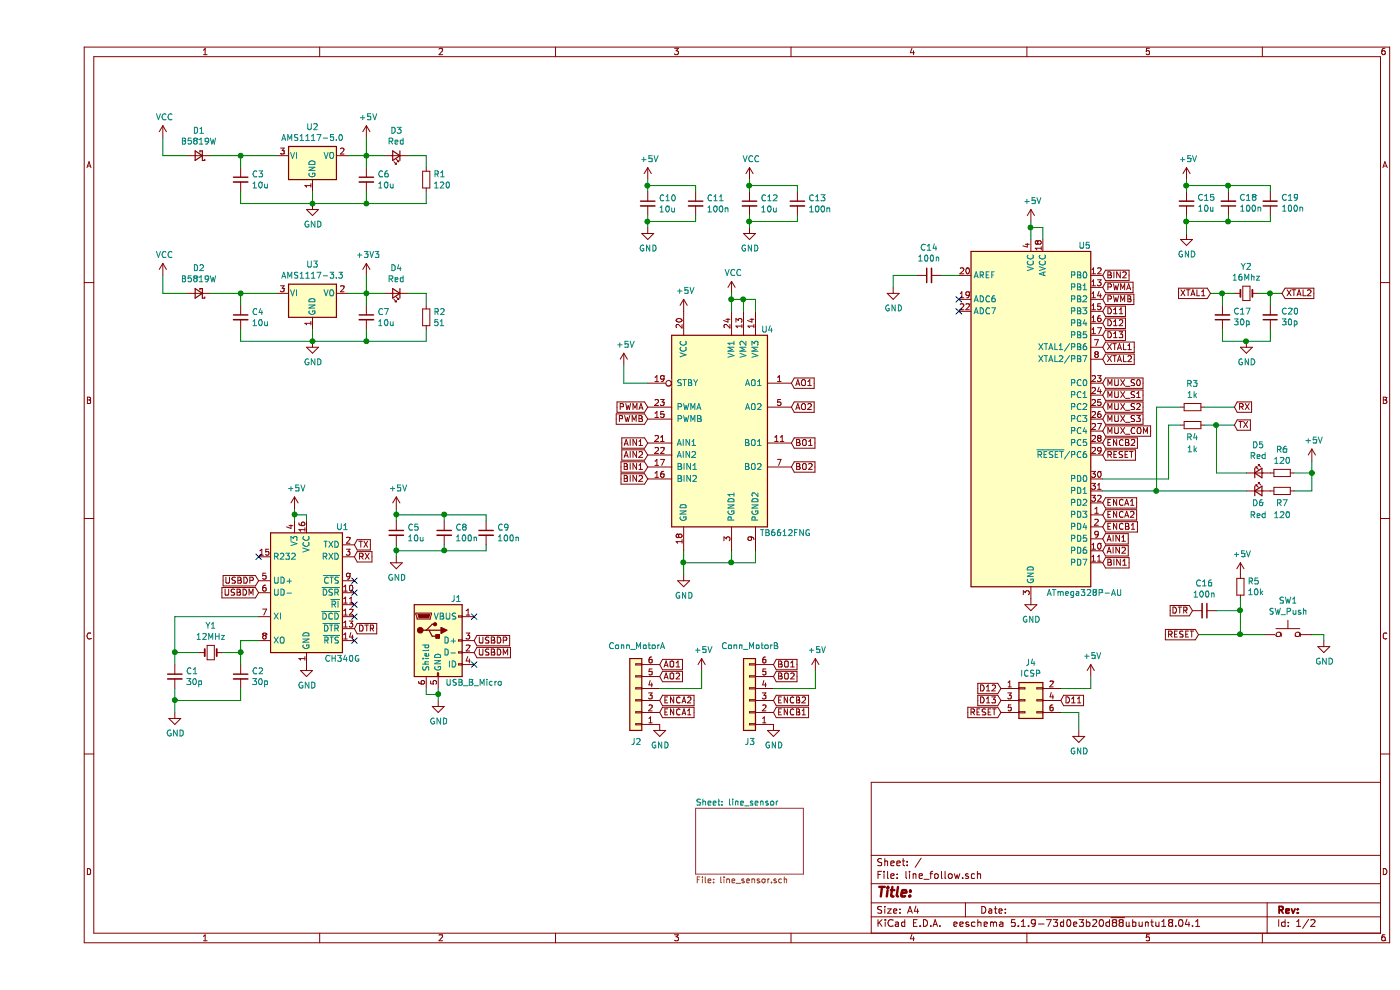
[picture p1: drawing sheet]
EESchema Schematic File Version 4
EELAYER 30 0
EELAYER END
$Descr A4 11693 8268
encoding utf-8
Sheet 1 2
Title ""
Date ""
Rev ""
Comp ""
Comment1 ""
Comment2 ""
Comment3 ""
Comment4 ""
$EndDescr
$Sheet
S 5500 6750 900  550 
U 5FEF7BD9
F0 "line_sensor" 50
F1 "line_sensor.sch" 50
$EndSheet
$Comp
L Regulator_Linear:AMS1117-5.0 U?
U 1 1
P 2300 1300
AR Path="/5FEED2B3/6037F9D5" Ref="U?"  Part="1" 
AR Path="/6037F9D5" Ref="U2"  Part="1" 
F 0 "U2" H 2300 1542 50  0000 C CNN
F 1 "AMS1117-5.0" H 2300 1451 50  0000 C CNN
F 2 "Package_TO_SOT_SMD:SOT-223-3_TabPin2" H 2300 1500 50  0001 C CNN
F 3 "http://www.advanced-monolithic.com/pdf/ds1117.pdf" H 2400 1050 50  0001 C CNN
	1    2300 1300
	1    0    0    -1  
$EndComp
$Comp
L power:VCC #PWR?
U 1 1
P 1050 1150
AR Path="/5FEED2B3/6037F9DB" Ref="#PWR?"  Part="1" 
AR Path="/6037F9DB" Ref="#PWR01"  Part="1" 
F 0 "#PWR01" H 1050 1000 50  0001 C CNN
F 1 "VCC" H 1065 1323 50  0000 C CNN
F 2 "" H 1050 1150 50  0001 C CNN
F 3 "" H 1050 1150 50  0001 C CNN
	1    1050 1150
	1    0    0    -1  
$EndComp
$Comp
L Device:D_Schottky_Small D?
U 1 1
P 1350 1300
AR Path="/5FEED2B3/6037F9E1" Ref="D?"  Part="1" 
AR Path="/6037F9E1" Ref="D1"  Part="1" 
F 0 "D1" H 1350 1093 50  0000 C CNN
F 1 "B5819W" H 1350 1184 50  0000 C CNN
F 2 "Diode_SMD:D_SOD-123" V 1350 1300 50  0001 C CNN
F 3 "~" V 1350 1300 50  0001 C CNN
	1    1350 1300
	-1   0    0    1   
$EndComp
$Comp
L Device:C_Small C?
U 1 1
P 1700 1500
AR Path="/5FEED2B3/6037F9ED" Ref="C?"  Part="1" 
AR Path="/6037F9ED" Ref="C3"  Part="1" 
F 0 "C3" H 1792 1546 50  0000 L CNN
F 1 "10u" H 1792 1455 50  0000 L CNN
F 2 "Capacitor_SMD:C_0805_2012Metric" H 1700 1500 50  0001 C CNN
F 3 "~" H 1700 1500 50  0001 C CNN
	1    1700 1500
	1    0    0    -1  
$EndComp
$Comp
L Device:C_Small C?
U 1 1
P 2750 1500
AR Path="/5FEED2B3/6037F9F3" Ref="C?"  Part="1" 
AR Path="/6037F9F3" Ref="C6"  Part="1" 
F 0 "C6" H 2842 1546 50  0000 L CNN
F 1 "10u" H 2842 1455 50  0000 L CNN
F 2 "Capacitor_SMD:C_0805_2012Metric" H 2750 1500 50  0001 C CNN
F 3 "~" H 2750 1500 50  0001 C CNN
	1    2750 1500
	1    0    0    -1  
$EndComp
$Comp
L power:+5V #PWR?
U 1 1
P 2750 1150
AR Path="/5FEED2B3/6037F9F9" Ref="#PWR?"  Part="1" 
AR Path="/6037F9F9" Ref="#PWR09"  Part="1" 
F 0 "#PWR09" H 2750 1000 50  0001 C CNN
F 1 "+5V" H 2765 1323 50  0000 C CNN
F 2 "" H 2750 1150 50  0001 C CNN
F 3 "" H 2750 1150 50  0001 C CNN
	1    2750 1150
	1    0    0    -1  
$EndComp
$Comp
L power:GND #PWR?
U 1 1
P 2300 1700
AR Path="/5FEED2B3/6037F9FF" Ref="#PWR?"  Part="1" 
AR Path="/6037F9FF" Ref="#PWR05"  Part="1" 
F 0 "#PWR05" H 2300 1450 50  0001 C CNN
F 1 "GND" H 2305 1527 50  0000 C CNN
F 2 "" H 2300 1700 50  0001 C CNN
F 3 "" H 2300 1700 50  0001 C CNN
	1    2300 1700
	1    0    0    -1  
$EndComp
$Comp
L Device:LED_Small D?
U 1 1
P 3000 1300
AR Path="/5FEED2B3/6037FA05" Ref="D?"  Part="1" 
AR Path="/6037FA05" Ref="D3"  Part="1" 
F 0 "D3" H 3000 1093 50  0000 C CNN
F 1 "Red" H 3000 1184 50  0000 C CNN
F 2 "LED_SMD:LED_1206_3216Metric" V 3000 1300 50  0001 C CNN
F 3 "~" V 3000 1300 50  0001 C CNN
	1    3000 1300
	-1   0    0    1   
$EndComp
$Comp
L Device:R_Small R?
U 1 1
P 3250 1500
AR Path="/5FEED2B3/6037FA0B" Ref="R?"  Part="1" 
AR Path="/6037FA0B" Ref="R1"  Part="1" 
F 0 "R1" H 3309 1546 50  0000 L CNN
F 1 "120" H 3309 1455 50  0000 L CNN
F 2 "Resistor_SMD:R_0603_1608Metric" H 3250 1500 50  0001 C CNN
F 3 "~" H 3250 1500 50  0001 C CNN
	1    3250 1500
	1    0    0    -1  
$EndComp
Wire Wire Line
	1050 1150 1050 1300
Wire Wire Line
	1050 1300 1250 1300
Wire Wire Line
	1700 1400 1700 1300
Wire Wire Line
	1700 1300 2000 1300
Wire Wire Line
	1700 1600 1700 1700
Wire Wire Line
	1700 1700 2300 1700
Wire Wire Line
	2750 1600 2750 1700
Wire Wire Line
	2750 1700 2300 1700
Connection ~ 2300 1700
Wire Wire Line
	2300 1600 2300 1700
Wire Wire Line
	2600 1300 2750 1300
Wire Wire Line
	2750 1400 2750 1300
Connection ~ 2750 1300
Wire Wire Line
	2750 1150 2750 1300
Wire Wire Line
	2750 1300 2900 1300
Wire Wire Line
	3100 1300 3250 1300
Wire Wire Line
	3250 1300 3250 1400
Wire Wire Line
	3250 1600 3250 1700
Wire Wire Line
	3250 1700 2750 1700
Connection ~ 2750 1700
Text GLabel 2650 4550 2    50   Input ~ 0
TX
Text GLabel 2650 4650 2    50   Input ~ 0
RX
Text GLabel 1850 4850 0    50   Input ~ 0
USBDP
Text GLabel 1850 4950 0    50   Input ~ 0
USBDM
Text GLabel 3650 5350 2    50   Input ~ 0
USBDP
Text GLabel 3650 5450 2    50   Input ~ 0
USBDM
$Comp
L power:GND #PWR?
U 1 1
P 3350 5850
AR Path="/5FEED2B3/6037FA2E" Ref="#PWR?"  Part="1" 
AR Path="/6037FA2E" Ref="#PWR011"  Part="1" 
F 0 "#PWR011" H 3350 5600 50  0001 C CNN
F 1 "GND" H 3355 5677 50  0000 C CNN
F 2 "" H 3350 5850 50  0001 C CNN
F 3 "" H 3350 5850 50  0001 C CNN
	1    3350 5850
	1    0    0    -1  
$EndComp
Wire Wire Line
	3350 5750 3350 5800
Wire Wire Line
	3250 5750 3250 5800
Wire Wire Line
	3250 5800 3350 5800
Connection ~ 3350 5800
Wire Wire Line
	3350 5800 3350 5850
$Comp
L Connector:USB_B_Micro J?
U 1 1
P 3350 5350
AR Path="/5FEED2B3/6037FA39" Ref="J?"  Part="1" 
AR Path="/6037FA39" Ref="J1"  Part="1" 
F 0 "J1" H 3500 5700 50  0000 C CNN
F 1 "USB_B_Micro" H 3650 5000 50  0000 C CNN
F 2 "Connector_USB:USB_Micro-B_Amphenol_10103594-0001LF_Horizontal" H 3500 5300 50  0001 C CNN
F 3 "~" H 3500 5300 50  0001 C CNN
	1    3350 5350
	1    0    0    -1  
$EndComp
NoConn ~ 3650 5150
Text GLabel 8900 2900 2    50   Input ~ 0
XTAL1
Text GLabel 8900 3000 2    50   Input ~ 0
XTAL2
Text GLabel 9800 2450 0    50   Input ~ 0
XTAL1
Text GLabel 10400 2450 2    50   Input ~ 0
XTAL2
$Comp
L power:GND #PWR?
U 1 1
P 8300 5000
AR Path="/5FEED2B3/6037FA44" Ref="#PWR?"  Part="1" 
AR Path="/6037FA44" Ref="#PWR026"  Part="1" 
F 0 "#PWR026" H 8300 4750 50  0001 C CNN
F 1 "GND" H 8305 4827 50  0000 C CNN
F 2 "" H 8300 5000 50  0001 C CNN
F 3 "" H 8300 5000 50  0001 C CNN
	1    8300 5000
	1    0    0    -1  
$EndComp
$Comp
L power:GND #PWR?
U 1 1
P 10100 2850
AR Path="/5FEED2B3/6037FA4A" Ref="#PWR?"  Part="1" 
AR Path="/6037FA4A" Ref="#PWR032"  Part="1" 
F 0 "#PWR032" H 10100 2600 50  0001 C CNN
F 1 "GND" H 10105 2677 50  0000 C CNN
F 2 "" H 10100 2850 50  0001 C CNN
F 3 "" H 10100 2850 50  0001 C CNN
	1    10100 2850
	1    0    0    -1  
$EndComp
Text GLabel 8900 3800 2    50   Input ~ 0
RESET
$Comp
L Switch:SW_Push SW?
U 1 1
P 10450 5300
AR Path="/5FEED2B3/6037FA51" Ref="SW?"  Part="1" 
AR Path="/6037FA51" Ref="SW1"  Part="1" 
F 0 "SW1" H 10450 5585 50  0000 C CNN
F 1 "SW_Push" H 10450 5494 50  0000 C CNN
F 2 "Button_Switch_SMD:SW_SPST_FSMSM" H 10450 5500 50  0001 C CNN
F 3 "~" H 10450 5500 50  0001 C CNN
	1    10450 5300
	1    0    0    -1  
$EndComp
Text GLabel 9700 5300 0    50   Input ~ 0
RESET
$Comp
L Device:R_Small R?
U 1 1
P 10050 4900
AR Path="/5FEED2B3/6037FA58" Ref="R?"  Part="1" 
AR Path="/6037FA58" Ref="R5"  Part="1" 
F 0 "R5" H 10109 4946 50  0000 L CNN
F 1 "10k" H 10109 4855 50  0000 L CNN
F 2 "Resistor_SMD:R_1206_3216Metric" H 10050 4900 50  0001 C CNN
F 3 "~" H 10050 4900 50  0001 C CNN
	1    10050 4900
	1    0    0    -1  
$EndComp
$Comp
L power:+5V #PWR?
U 1 1
P 10050 4800
AR Path="/5FEED2B3/6037FA5E" Ref="#PWR?"  Part="1" 
AR Path="/6037FA5E" Ref="#PWR031"  Part="1" 
F 0 "#PWR031" H 10050 4650 50  0001 C CNN
F 1 "+5V" H 10065 4973 50  0000 C CNN
F 2 "" H 10050 4800 50  0001 C CNN
F 3 "" H 10050 4800 50  0001 C CNN
	1    10050 4800
	1    0    0    -1  
$EndComp
$Comp
L power:GND #PWR?
U 1 1
P 10750 5350
AR Path="/5FEED2B3/6037FA64" Ref="#PWR?"  Part="1" 
AR Path="/6037FA64" Ref="#PWR034"  Part="1" 
F 0 "#PWR034" H 10750 5100 50  0001 C CNN
F 1 "GND" H 10755 5177 50  0000 C CNN
F 2 "" H 10750 5350 50  0001 C CNN
F 3 "" H 10750 5350 50  0001 C CNN
	1    10750 5350
	1    0    0    -1  
$EndComp
$Comp
L MCU_Microchip_ATmega:ATmega328P-AU U?
U 1 1
P 8300 3500
AR Path="/5FEED2B3/6037FA6A" Ref="U?"  Part="1" 
AR Path="/6037FA6A" Ref="U5"  Part="1" 
F 0 "U5" H 8750 4950 50  0000 C CNN
F 1 "ATmega328P-AU" H 8750 2050 50  0000 C CNN
F 2 "Package_QFP:TQFP-32_7x7mm_P0.8mm" H 8300 3500 50  0001 C CIN
F 3 "http://ww1.microchip.com/downloads/en/DeviceDoc/ATmega328_P%20AVR%20MCU%20with%20picoPower%20Technology%20Data%20Sheet%2040001984A.pdf" H 8300 3500 50  0001 C CNN
	1    8300 3500
	1    0    0    -1  
$EndComp
Text GLabel 10000 3550 2    50   Input ~ 0
TX
Text GLabel 10000 3400 2    50   Input ~ 0
RX
Text GLabel 8900 4200 2    50   Input ~ 0
ENCA1
Text GLabel 8900 4300 2    50   Input ~ 0
ENCA2
Text GLabel 8900 4400 2    50   Input ~ 0
ENCB1
Text GLabel 8900 3200 2    50   Input ~ 0
MUX_S0
Text GLabel 8900 2300 2    50   Input ~ 0
BIN2
Text GLabel 8900 2400 2    50   Input ~ 0
PWMA
Text GLabel 8900 2500 2    50   Input ~ 0
PWMB
Text GLabel 8900 2600 2    50   Input ~ 0
D11
Text GLabel 8900 2700 2    50   Input ~ 0
D12
Text GLabel 8900 2800 2    50   Input ~ 0
D13
$Comp
L Interface_USB:CH340G U?
U 1 1
P 2250 4950
AR Path="/5FEED2B3/6037FA81" Ref="U?"  Part="1" 
AR Path="/6037FA81" Ref="U1"  Part="1" 
F 0 "U1" H 2550 5500 50  0000 C CNN
F 1 "CH340G" H 2550 4400 50  0000 C CNN
F 2 "Package_SO:SOIC-16_3.9x9.9mm_P1.27mm" H 2300 4400 50  0001 L CNN
F 3 "http://www.datasheet5.com/pdf-local-2195953" H 1900 5750 50  0001 C CNN
	1    2250 4950
	1    0    0    -1  
$EndComp
Text GLabel 2650 5250 2    50   Input ~ 0
DTR
$Comp
L Device:Crystal_Small Y?
U 1 1
P 1450 5450
AR Path="/5FEED2B3/6037FA88" Ref="Y?"  Part="1" 
AR Path="/6037FA88" Ref="Y1"  Part="1" 
F 0 "Y1" H 1450 5675 50  0000 C CNN
F 1 "12MHz" H 1450 5584 50  0000 C CNN
F 2 "Crystal:Crystal_SMD_HC49-SD" H 1450 5450 50  0001 C CNN
F 3 "~" H 1450 5450 50  0001 C CNN
	1    1450 5450
	1    0    0    -1  
$EndComp
$Comp
L Device:C_Small C?
U 1 1
P 1700 5650
AR Path="/5FEED2B3/6037FA8E" Ref="C?"  Part="1" 
AR Path="/6037FA8E" Ref="C2"  Part="1" 
F 0 "C2" H 1792 5696 50  0000 L CNN
F 1 "30p" H 1792 5605 50  0000 L CNN
F 2 "Capacitor_SMD:C_0805_2012Metric" H 1700 5650 50  0001 C CNN
F 3 "~" H 1700 5650 50  0001 C CNN
	1    1700 5650
	1    0    0    -1  
$EndComp
$Comp
L Device:C_Small C?
U 1 1
P 1150 5650
AR Path="/5FEED2B3/6037FA94" Ref="C?"  Part="1" 
AR Path="/6037FA94" Ref="C1"  Part="1" 
F 0 "C1" H 1242 5696 50  0000 L CNN
F 1 "30p" H 1242 5605 50  0000 L CNN
F 2 "Capacitor_SMD:C_0805_2012Metric" H 1150 5650 50  0001 C CNN
F 3 "~" H 1150 5650 50  0001 C CNN
	1    1150 5650
	1    0    0    -1  
$EndComp
Wire Wire Line
	1350 5450 1150 5450
Wire Wire Line
	1150 5450 1150 5550
Wire Wire Line
	1550 5450 1700 5450
Wire Wire Line
	1700 5450 1700 5550
$Comp
L power:GND #PWR?
U 1 1
P 1150 5950
AR Path="/5FEED2B3/6037FA9E" Ref="#PWR?"  Part="1" 
AR Path="/6037FA9E" Ref="#PWR03"  Part="1" 
F 0 "#PWR03" H 1150 5700 50  0001 C CNN
F 1 "GND" H 1155 5777 50  0000 C CNN
F 2 "" H 1150 5950 50  0001 C CNN
F 3 "" H 1150 5950 50  0001 C CNN
	1    1150 5950
	1    0    0    -1  
$EndComp
Wire Wire Line
	1150 5750 1150 5850
Wire Wire Line
	1700 5750 1700 5850
Wire Wire Line
	1700 5850 1150 5850
Connection ~ 1150 5850
Wire Wire Line
	1150 5850 1150 5950
Wire Wire Line
	1850 5350 1700 5350
Wire Wire Line
	1700 5350 1700 5450
Connection ~ 1700 5450
Wire Wire Line
	1850 5150 1150 5150
Wire Wire Line
	1150 5150 1150 5450
Connection ~ 1150 5450
$Comp
L power:+5V #PWR?
U 1 1
P 2150 4250
AR Path="/5FEED2B3/6037FAAF" Ref="#PWR?"  Part="1" 
AR Path="/6037FAAF" Ref="#PWR04"  Part="1" 
F 0 "#PWR04" H 2150 4100 50  0001 C CNN
F 1 "+5V" H 2165 4423 50  0000 C CNN
F 2 "" H 2150 4250 50  0001 C CNN
F 3 "" H 2150 4250 50  0001 C CNN
	1    2150 4250
	1    0    0    -1  
$EndComp
NoConn ~ 1850 4650
NoConn ~ 2650 4850
NoConn ~ 2650 4950
NoConn ~ 2650 5050
NoConn ~ 2650 5150
NoConn ~ 2650 5350
Text GLabel 9650 5100 0    50   Input ~ 0
DTR
$Comp
L Device:C_Small C?
U 1 1
P 9750 5100
AR Path="/5FEED2B3/6037FABC" Ref="C?"  Part="1" 
AR Path="/6037FABC" Ref="C16"  Part="1" 
F 0 "C16" V 9521 5100 50  0000 C CNN
F 1 "100n" V 9612 5100 50  0000 C CNN
F 2 "Capacitor_SMD:C_0603_1608Metric" H 9750 5100 50  0001 C CNN
F 3 "~" H 9750 5100 50  0001 C CNN
	1    9750 5100
	0    1    1    0   
$EndComp
Wire Wire Line
	10650 5300 10750 5300
Wire Wire Line
	10750 5300 10750 5350
Wire Wire Line
	10050 5000 10050 5100
Wire Wire Line
	9850 5100 10050 5100
Wire Wire Line
	9700 5300 10050 5300
Wire Wire Line
	10050 5100 10050 5300
Connection ~ 10050 5100
Connection ~ 10050 5300
Wire Wire Line
	10050 5300 10250 5300
$Comp
L Device:Crystal_Small Y?
U 1 1
P 10100 2450
AR Path="/5FEED2B3/6037FAD4" Ref="Y?"  Part="1" 
AR Path="/6037FAD4" Ref="Y2"  Part="1" 
F 0 "Y2" H 10100 2675 50  0000 C CNN
F 1 "16Mhz" H 10100 2584 50  0000 C CNN
F 2 "Crystal:Crystal_SMD_5032-2Pin_5.0x3.2mm" H 10100 2450 50  0001 C CNN
F 3 "~" H 10100 2450 50  0001 C CNN
	1    10100 2450
	1    0    0    -1  
$EndComp
$Comp
L Device:C_Small C?
U 1 1
P 9900 2650
AR Path="/5FEED2B3/6037FADA" Ref="C?"  Part="1" 
AR Path="/6037FADA" Ref="C17"  Part="1" 
F 0 "C17" H 9808 2604 50  0000 R CNN
F 1 "30p" H 9808 2695 50  0000 R CNN
F 2 "Capacitor_SMD:C_0805_2012Metric" H 9900 2650 50  0001 C CNN
F 3 "~" H 9900 2650 50  0001 C CNN
	1    9900 2650
	-1   0    0    1   
$EndComp
$Comp
L Device:C_Small C?
U 1 1
P 10300 2650
AR Path="/5FEED2B3/6037FAE0" Ref="C?"  Part="1" 
AR Path="/6037FAE0" Ref="C20"  Part="1" 
F 0 "C20" H 10208 2604 50  0000 R CNN
F 1 "30p" H 10208 2695 50  0000 R CNN
F 2 "Capacitor_SMD:C_0805_2012Metric" H 10300 2650 50  0001 C CNN
F 3 "~" H 10300 2650 50  0001 C CNN
	1    10300 2650
	-1   0    0    1   
$EndComp
Wire Wire Line
	10100 2850 9900 2850
Wire Wire Line
	9900 2850 9900 2750
Wire Wire Line
	10300 2750 10300 2850
Wire Wire Line
	10300 2850 10100 2850
Connection ~ 10100 2850
Wire Wire Line
	9800 2450 9900 2450
Wire Wire Line
	9900 2550 9900 2450
Connection ~ 9900 2450
Wire Wire Line
	9900 2450 10000 2450
Wire Wire Line
	10200 2450 10300 2450
Wire Wire Line
	10300 2550 10300 2450
Connection ~ 10300 2450
Wire Wire Line
	10300 2450 10400 2450
$Comp
L Device:C_Small C?
U 1 1
P 7450 2300
AR Path="/5FEED2B3/6037FAF3" Ref="C?"  Part="1" 
AR Path="/6037FAF3" Ref="C14"  Part="1" 
F 0 "C14" V 7679 2300 50  0000 C CNN
F 1 "100n" V 7588 2300 50  0000 C CNN
F 2 "Capacitor_SMD:C_0603_1608Metric" H 7450 2300 50  0001 C CNN
F 3 "~" H 7450 2300 50  0001 C CNN
	1    7450 2300
	0    -1   -1   0   
$EndComp
$Comp
L power:GND #PWR?
U 1 1
P 7150 2400
AR Path="/5FEED2B3/6037FAFB" Ref="#PWR?"  Part="1" 
AR Path="/6037FAFB" Ref="#PWR024"  Part="1" 
F 0 "#PWR024" H 7150 2150 50  0001 C CNN
F 1 "GND" H 7155 2227 50  0000 C CNN
F 2 "" H 7150 2400 50  0001 C CNN
F 3 "" H 7150 2400 50  0001 C CNN
	1    7150 2400
	1    0    0    -1  
$EndComp
Wire Wire Line
	7550 2300 7700 2300
$Comp
L Driver_Motor:TB6612FNG U?
U 1 1
P 5700 3600
AR Path="/5FEED2B3/6037FB04" Ref="U?"  Part="1" 
AR Path="/6037FB04" Ref="U4"  Part="1" 
F 0 "U4" H 6100 4450 50  0000 C CNN
F 1 "TB6612FNG" H 6250 2750 50  0000 C CNN
F 2 "Package_SO:SSOP-24_5.3x8.2mm_P0.65mm" H 7000 2700 50  0001 C CNN
F 3 "https://toshiba.semicon-storage.com/us/product/linear/motordriver/detail.TB6612FNG.html" H 6150 4200 50  0001 C CNN
	1    5700 3600
	1    0    0    -1  
$EndComp
Text GLabel 5100 3400 0    50   Input ~ 0
PWMA
Text GLabel 5100 3500 0    50   Input ~ 0
PWMB
$Comp
L Device:R_Small R?
U 1 1
P 9650 3400
AR Path="/5FEED2B3/6037FB0C" Ref="R?"  Part="1" 
AR Path="/6037FB0C" Ref="R3"  Part="1" 
F 0 "R3" V 9454 3400 50  0000 C CNN
F 1 "1k" V 9545 3400 50  0000 C CNN
F 2 "Resistor_SMD:R_0603_1608Metric" H 9650 3400 50  0001 C CNN
F 3 "~" H 9650 3400 50  0001 C CNN
	1    9650 3400
	0    1    1    0   
$EndComp
$Comp
L Device:R_Small R?
U 1 1
P 9650 3550
AR Path="/5FEED2B3/6037FB12" Ref="R?"  Part="1" 
AR Path="/6037FB12" Ref="R4"  Part="1" 
F 0 "R4" V 9750 3550 50  0000 C CNN
F 1 "1k" V 9850 3550 50  0000 C CNN
F 2 "Resistor_SMD:R_0603_1608Metric" H 9650 3550 50  0001 C CNN
F 3 "~" H 9650 3550 50  0001 C CNN
	1    9650 3550
	0    1    1    0   
$EndComp
$Comp
L Device:LED_Small D?
U 1 1
P 10200 3950
AR Path="/5FEED2B3/6037FB18" Ref="D?"  Part="1" 
AR Path="/6037FB18" Ref="D5"  Part="1" 
F 0 "D5" H 10200 4185 50  0000 C CNN
F 1 "Red" H 10200 4094 50  0000 C CNN
F 2 "LED_SMD:LED_1206_3216Metric" V 10200 3950 50  0001 C CNN
F 3 "~" V 10200 3950 50  0001 C CNN
	1    10200 3950
	1    0    0    -1  
$EndComp
$Comp
L Device:LED_Small D?
U 1 1
P 10200 4100
AR Path="/5FEED2B3/6037FB1E" Ref="D?"  Part="1" 
AR Path="/6037FB1E" Ref="D6"  Part="1" 
F 0 "D6" H 10200 4000 50  0000 C CNN
F 1 "Red" H 10200 3900 50  0000 C CNN
F 2 "LED_SMD:LED_1206_3216Metric" V 10200 4100 50  0001 C CNN
F 3 "~" V 10200 4100 50  0001 C CNN
	1    10200 4100
	1    0    0    -1  
$EndComp
$Comp
L Device:R_Small R?
U 1 1
P 10400 3950
AR Path="/5FEED2B3/6037FB2A" Ref="R?"  Part="1" 
AR Path="/6037FB2A" Ref="R6"  Part="1" 
F 0 "R6" V 10204 3950 50  0000 C CNN
F 1 "120" V 10295 3950 50  0000 C CNN
F 2 "Resistor_SMD:R_0603_1608Metric" H 10400 3950 50  0001 C CNN
F 3 "~" H 10400 3950 50  0001 C CNN
	1    10400 3950
	0    1    1    0   
$EndComp
$Comp
L power:+5V #PWR?
U 1 1
P 10650 3850
AR Path="/5FEED2B3/6037FB30" Ref="#PWR?"  Part="1" 
AR Path="/6037FB30" Ref="#PWR033"  Part="1" 
F 0 "#PWR033" H 10650 3700 50  0001 C CNN
F 1 "+5V" H 10665 4023 50  0000 C CNN
F 2 "" H 10650 3850 50  0001 C CNN
F 3 "" H 10650 3850 50  0001 C CNN
	1    10650 3850
	1    0    0    -1  
$EndComp
Wire Wire Line
	10650 3850 10650 3950
Wire Wire Line
	10650 4100 10500 4100
Wire Wire Line
	10500 3950 10650 3950
Connection ~ 10650 3950
Wire Wire Line
	10650 3950 10650 4100
Wire Wire Line
	9750 3400 10000 3400
Wire Wire Line
	9750 3550 9850 3550
Wire Wire Line
	9550 3550 9450 3550
Wire Wire Line
	9450 3550 9450 4000
Wire Wire Line
	9450 4000 8900 4000
Wire Wire Line
	9350 3400 9350 4100
Wire Wire Line
	10100 3950 9850 3950
Wire Wire Line
	9850 3950 9850 3550
Connection ~ 9850 3550
Wire Wire Line
	9850 3550 10000 3550
Text GLabel 5100 4000 0    50   Input ~ 0
BIN2
Text GLabel 5100 3900 0    50   Input ~ 0
BIN1
Text GLabel 5100 3800 0    50   Input ~ 0
AIN2
Text GLabel 5100 3700 0    50   Input ~ 0
AIN1
$Comp
L power:VCC #PWR?
U 1 1
P 1050 2300
AR Path="/5FEED2B3/6037FB4D" Ref="#PWR?"  Part="1" 
AR Path="/6037FB4D" Ref="#PWR02"  Part="1" 
F 0 "#PWR02" H 1050 2150 50  0001 C CNN
F 1 "VCC" H 1065 2473 50  0000 C CNN
F 2 "" H 1050 2300 50  0001 C CNN
F 3 "" H 1050 2300 50  0001 C CNN
	1    1050 2300
	1    0    0    -1  
$EndComp
$Comp
L Device:D_Schottky_Small D?
U 1 1
P 1350 2450
AR Path="/5FEED2B3/6037FB53" Ref="D?"  Part="1" 
AR Path="/6037FB53" Ref="D2"  Part="1" 
F 0 "D2" H 1350 2243 50  0000 C CNN
F 1 "B5819W" H 1350 2334 50  0000 C CNN
F 2 "Diode_SMD:D_SOD-123" V 1350 2450 50  0001 C CNN
F 3 "~" V 1350 2450 50  0001 C CNN
	1    1350 2450
	-1   0    0    1   
$EndComp
$Comp
L Device:C_Small C?
U 1 1
P 1700 2650
AR Path="/5FEED2B3/6037FB5F" Ref="C?"  Part="1" 
AR Path="/6037FB5F" Ref="C4"  Part="1" 
F 0 "C4" H 1792 2696 50  0000 L CNN
F 1 "10u" H 1792 2605 50  0000 L CNN
F 2 "Capacitor_SMD:C_0805_2012Metric" H 1700 2650 50  0001 C CNN
F 3 "~" H 1700 2650 50  0001 C CNN
	1    1700 2650
	1    0    0    -1  
$EndComp
$Comp
L Device:C_Small C?
U 1 1
P 2750 2650
AR Path="/5FEED2B3/6037FB65" Ref="C?"  Part="1" 
AR Path="/6037FB65" Ref="C7"  Part="1" 
F 0 "C7" H 2842 2696 50  0000 L CNN
F 1 "10u" H 2842 2605 50  0000 L CNN
F 2 "Capacitor_SMD:C_0805_2012Metric" H 2750 2650 50  0001 C CNN
F 3 "~" H 2750 2650 50  0001 C CNN
	1    2750 2650
	1    0    0    -1  
$EndComp
$Comp
L power:GND #PWR?
U 1 1
P 2300 2850
AR Path="/5FEED2B3/6037FB6B" Ref="#PWR?"  Part="1" 
AR Path="/6037FB6B" Ref="#PWR06"  Part="1" 
F 0 "#PWR06" H 2300 2600 50  0001 C CNN
F 1 "GND" H 2305 2677 50  0000 C CNN
F 2 "" H 2300 2850 50  0001 C CNN
F 3 "" H 2300 2850 50  0001 C CNN
	1    2300 2850
	1    0    0    -1  
$EndComp
$Comp
L Device:LED_Small D?
U 1 1
P 3000 2450
AR Path="/5FEED2B3/6037FB71" Ref="D?"  Part="1" 
AR Path="/6037FB71" Ref="D4"  Part="1" 
F 0 "D4" H 3000 2243 50  0000 C CNN
F 1 "Red" H 3000 2334 50  0000 C CNN
F 2 "LED_SMD:LED_1206_3216Metric" V 3000 2450 50  0001 C CNN
F 3 "~" V 3000 2450 50  0001 C CNN
	1    3000 2450
	-1   0    0    1   
$EndComp
$Comp
L Device:R_Small R?
U 1 1
P 3250 2650
AR Path="/5FEED2B3/6037FB77" Ref="R?"  Part="1" 
AR Path="/6037FB77" Ref="R2"  Part="1" 
F 0 "R2" H 3309 2696 50  0000 L CNN
F 1 "51" H 3309 2605 50  0000 L CNN
F 2 "Resistor_SMD:R_0805_2012Metric" H 3250 2650 50  0001 C CNN
F 3 "~" H 3250 2650 50  0001 C CNN
	1    3250 2650
	1    0    0    -1  
$EndComp
Wire Wire Line
	1050 2300 1050 2450
Wire Wire Line
	1050 2450 1250 2450
Wire Wire Line
	1700 2550 1700 2450
Wire Wire Line
	1700 2450 2000 2450
Wire Wire Line
	1700 2750 1700 2850
Wire Wire Line
	1700 2850 2300 2850
Wire Wire Line
	2750 2750 2750 2850
Wire Wire Line
	2750 2850 2300 2850
Connection ~ 2300 2850
Wire Wire Line
	2300 2750 2300 2850
Wire Wire Line
	2600 2450 2750 2450
Wire Wire Line
	2750 2550 2750 2450
Connection ~ 2750 2450
Wire Wire Line
	2750 2300 2750 2450
Wire Wire Line
	2750 2450 2900 2450
Wire Wire Line
	3100 2450 3250 2450
Wire Wire Line
	3250 2450 3250 2550
Wire Wire Line
	3250 2750 3250 2850
Wire Wire Line
	3250 2850 2750 2850
Connection ~ 2750 2850
$Comp
L power:+3V3 #PWR?
U 1 1
P 2750 2300
AR Path="/5FEED2B3/6037FB94" Ref="#PWR?"  Part="1" 
AR Path="/6037FB94" Ref="#PWR010"  Part="1" 
F 0 "#PWR010" H 2750 2150 50  0001 C CNN
F 1 "+3V3" H 2765 2473 50  0000 C CNN
F 2 "" H 2750 2300 50  0001 C CNN
F 3 "" H 2750 2300 50  0001 C CNN
	1    2750 2300
	1    0    0    -1  
$EndComp
$Comp
L Regulator_Linear:AMS1117-3.3 U?
U 1 1
P 2300 2450
AR Path="/5FEED2B3/6037FB9A" Ref="U?"  Part="1" 
AR Path="/6037FB9A" Ref="U3"  Part="1" 
F 0 "U3" H 2300 2692 50  0000 C CNN
F 1 "AMS1117-3.3" H 2300 2601 50  0000 C CNN
F 2 "Package_TO_SOT_SMD:SOT-223-3_TabPin2" H 2300 2650 50  0001 C CNN
F 3 "http://www.advanced-monolithic.com/pdf/ds1117.pdf" H 2400 2200 50  0001 C CNN
	1    2300 2450
	1    0    0    -1  
$EndComp
Text GLabel 6300 3200 2    50   Input ~ 0
AO1
Text GLabel 6300 3400 2    50   Input ~ 0
AO2
Text GLabel 6300 3700 2    50   Input ~ 0
BO1
Text GLabel 6300 3900 2    50   Input ~ 0
BO2
$Comp
L power:+5V #PWR?
U 1 1
P 4900 3050
AR Path="/5FEED2B3/6037FBA4" Ref="#PWR?"  Part="1" 
AR Path="/6037FBA4" Ref="#PWR012"  Part="1" 
F 0 "#PWR012" H 4900 2900 50  0001 C CNN
F 1 "+5V" H 4915 3223 50  0000 C CNN
F 2 "" H 4900 3050 50  0001 C CNN
F 3 "" H 4900 3050 50  0001 C CNN
	1    4900 3050
	1    0    0    -1  
$EndComp
Wire Wire Line
	5100 3200 4900 3200
Wire Wire Line
	4900 3200 4900 3050
$Comp
L power:+5V #PWR?
U 1 1
P 5400 2600
AR Path="/5FEED2B3/6037FBAC" Ref="#PWR?"  Part="1" 
AR Path="/6037FBAC" Ref="#PWR016"  Part="1" 
F 0 "#PWR016" H 5400 2450 50  0001 C CNN
F 1 "+5V" H 5415 2773 50  0000 C CNN
F 2 "" H 5400 2600 50  0001 C CNN
F 3 "" H 5400 2600 50  0001 C CNN
	1    5400 2600
	1    0    0    -1  
$EndComp
$Comp
L power:VCC #PWR?
U 1 1
P 5800 2450
AR Path="/5FEED2B3/6037FBB2" Ref="#PWR?"  Part="1" 
AR Path="/6037FBB2" Ref="#PWR019"  Part="1" 
F 0 "#PWR019" H 5800 2300 50  0001 C CNN
F 1 "VCC" H 5815 2623 50  0000 C CNN
F 2 "" H 5800 2450 50  0001 C CNN
F 3 "" H 5800 2450 50  0001 C CNN
	1    5800 2450
	1    0    0    -1  
$EndComp
Wire Wire Line
	5800 2450 5800 2500
Wire Wire Line
	6000 2600 6000 2500
Wire Wire Line
	6000 2500 5900 2500
Connection ~ 5800 2500
Wire Wire Line
	5800 2500 5800 2600
Wire Wire Line
	5900 2600 5900 2500
Connection ~ 5900 2500
Wire Wire Line
	5900 2500 5800 2500
$Comp
L power:GND #PWR?
U 1 1
P 5400 4800
AR Path="/5FEED2B3/6037FBC0" Ref="#PWR?"  Part="1" 
AR Path="/6037FBC0" Ref="#PWR017"  Part="1" 
F 0 "#PWR017" H 5400 4550 50  0001 C CNN
F 1 "GND" H 5405 4627 50  0000 C CNN
F 2 "" H 5400 4800 50  0001 C CNN
F 3 "" H 5400 4800 50  0001 C CNN
	1    5400 4800
	1    0    0    -1  
$EndComp
Wire Wire Line
	5400 4600 5400 4700
Wire Wire Line
	6000 4600 6000 4700
Wire Wire Line
	6000 4700 5800 4700
Connection ~ 5400 4700
Wire Wire Line
	5400 4700 5400 4800
Wire Wire Line
	5800 4600 5800 4700
Connection ~ 5800 4700
Wire Wire Line
	5800 4700 5400 4700
$Comp
L power:VCC #PWR?
U 1 1
P 5950 1500
AR Path="/5FEED2B3/6037FBCE" Ref="#PWR?"  Part="1" 
AR Path="/6037FBCE" Ref="#PWR020"  Part="1" 
F 0 "#PWR020" H 5950 1350 50  0001 C CNN
F 1 "VCC" H 5965 1673 50  0000 C CNN
F 2 "" H 5950 1500 50  0001 C CNN
F 3 "" H 5950 1500 50  0001 C CNN
	1    5950 1500
	1    0    0    -1  
$EndComp
$Comp
L Device:C_Small C?
U 1 1
P 5950 1700
AR Path="/5FEED2B3/6037FBD4" Ref="C?"  Part="1" 
AR Path="/6037FBD4" Ref="C12"  Part="1" 
F 0 "C12" H 6042 1746 50  0000 L CNN
F 1 "10u" H 6042 1655 50  0000 L CNN
F 2 "Capacitor_SMD:C_0805_2012Metric" H 5950 1700 50  0001 C CNN
F 3 "~" H 5950 1700 50  0001 C CNN
	1    5950 1700
	1    0    0    -1  
$EndComp
$Comp
L power:GND #PWR?
U 1 1
P 5950 1900
AR Path="/5FEED2B3/6037FBDA" Ref="#PWR?"  Part="1" 
AR Path="/6037FBDA" Ref="#PWR021"  Part="1" 
F 0 "#PWR021" H 5950 1650 50  0001 C CNN
F 1 "GND" H 5955 1727 50  0000 C CNN
F 2 "" H 5950 1900 50  0001 C CNN
F 3 "" H 5950 1900 50  0001 C CNN
	1    5950 1900
	1    0    0    -1  
$EndComp
$Comp
L power:+5V #PWR?
U 1 1
P 8300 1850
AR Path="/5FEED2B3/6037FBE0" Ref="#PWR?"  Part="1" 
AR Path="/6037FBE0" Ref="#PWR025"  Part="1" 
F 0 "#PWR025" H 8300 1700 50  0001 C CNN
F 1 "+5V" H 8315 2023 50  0000 C CNN
F 2 "" H 8300 1850 50  0001 C CNN
F 3 "" H 8300 1850 50  0001 C CNN
	1    8300 1850
	1    0    0    -1  
$EndComp
Wire Wire Line
	8300 1850 8300 1900
Wire Wire Line
	8400 2000 8400 1900
Wire Wire Line
	8400 1900 8300 1900
Connection ~ 8300 1900
Wire Wire Line
	8300 1900 8300 2000
Text GLabel 8900 4700 2    50   Input ~ 0
BIN1
Text GLabel 8900 4600 2    50   Input ~ 0
AIN2
Text GLabel 8900 4500 2    50   Input ~ 0
AIN1
Text GLabel 8900 3300 2    50   Input ~ 0
MUX_S1
Text GLabel 8900 3400 2    50   Input ~ 0
MUX_S2
Text GLabel 8900 3500 2    50   Input ~ 0
MUX_S3
Wire Wire Line
	7350 2300 7150 2300
Wire Wire Line
	7150 2300 7150 2400
$Comp
L power:+5V #PWR?
U 1 1
P 9600 1500
AR Path="/5FEED2B3/603EC87D" Ref="#PWR?"  Part="1" 
AR Path="/603EC87D" Ref="#PWR029"  Part="1" 
F 0 "#PWR029" H 9600 1350 50  0001 C CNN
F 1 "+5V" H 9615 1673 50  0000 C CNN
F 2 "" H 9600 1500 50  0001 C CNN
F 3 "" H 9600 1500 50  0001 C CNN
	1    9600 1500
	1    0    0    -1  
$EndComp
$Comp
L Device:C_Small C?
U 1 1
P 9950 1700
AR Path="/5FEED2B3/603ED391" Ref="C?"  Part="1" 
AR Path="/603ED391" Ref="C18"  Part="1" 
F 0 "C18" H 9858 1654 50  0000 R CNN
F 1 "100n" H 9858 1745 50  0000 R CNN
F 2 "Capacitor_SMD:C_0603_1608Metric" H 9950 1700 50  0001 C CNN
F 3 "~" H 9950 1700 50  0001 C CNN
	1    9950 1700
	-1   0    0    1   
$EndComp
$Comp
L Device:C_Small C?
U 1 1
P 10300 1700
AR Path="/5FEED2B3/603EE10D" Ref="C?"  Part="1" 
AR Path="/603EE10D" Ref="C19"  Part="1" 
F 0 "C19" H 10208 1654 50  0000 R CNN
F 1 "100n" H 10208 1745 50  0000 R CNN
F 2 "Capacitor_SMD:C_0603_1608Metric" H 10300 1700 50  0001 C CNN
F 3 "~" H 10300 1700 50  0001 C CNN
	1    10300 1700
	-1   0    0    1   
$EndComp
$Comp
L power:GND #PWR?
U 1 1
P 9600 1950
AR Path="/5FEED2B3/603EFAA8" Ref="#PWR?"  Part="1" 
AR Path="/603EFAA8" Ref="#PWR030"  Part="1" 
F 0 "#PWR030" H 9600 1700 50  0001 C CNN
F 1 "GND" H 9605 1777 50  0000 C CNN
F 2 "" H 9600 1950 50  0001 C CNN
F 3 "" H 9600 1950 50  0001 C CNN
	1    9600 1950
	1    0    0    -1  
$EndComp
$Comp
L Device:R_Small R?
U 1 1
P 10400 4100
AR Path="/5FEED2B3/6037FB24" Ref="R?"  Part="1" 
AR Path="/6037FB24" Ref="R7"  Part="1" 
F 0 "R7" V 10500 4100 50  0000 C CNN
F 1 "120" V 10600 4100 50  0000 C CNN
F 2 "Resistor_SMD:R_0603_1608Metric" H 10400 4100 50  0001 C CNN
F 3 "~" H 10400 4100 50  0001 C CNN
	1    10400 4100
	0    1    1    0   
$EndComp
$Comp
L Device:C_Small C?
U 1 1
P 9600 1700
AR Path="/5FEED2B3/604373C1" Ref="C?"  Part="1" 
AR Path="/604373C1" Ref="C15"  Part="1" 
F 0 "C15" H 9508 1654 50  0000 R CNN
F 1 "10u" H 9508 1745 50  0000 R CNN
F 2 "Capacitor_SMD:C_0805_2012Metric" H 9600 1700 50  0001 C CNN
F 3 "~" H 9600 1700 50  0001 C CNN
	1    9600 1700
	-1   0    0    1   
$EndComp
Wire Wire Line
	9600 1500 9600 1550
Wire Wire Line
	9600 1800 9600 1850
Wire Wire Line
	9950 1600 9950 1550
Wire Wire Line
	9950 1550 9600 1550
Connection ~ 9600 1550
Wire Wire Line
	9600 1550 9600 1600
Wire Wire Line
	10300 1600 10300 1550
Wire Wire Line
	10300 1550 9950 1550
Connection ~ 9950 1550
Wire Wire Line
	9950 1800 9950 1850
Wire Wire Line
	9950 1850 9600 1850
Connection ~ 9600 1850
Wire Wire Line
	9600 1850 9600 1950
Wire Wire Line
	10300 1800 10300 1850
Wire Wire Line
	10300 1850 9950 1850
Connection ~ 9950 1850
$Comp
L Device:C_Small C?
U 1 1
P 6350 1700
AR Path="/5FEED2B3/60476EDF" Ref="C?"  Part="1" 
AR Path="/60476EDF" Ref="C13"  Part="1" 
F 0 "C13" H 6442 1746 50  0000 L CNN
F 1 "100n" H 6442 1655 50  0000 L CNN
F 2 "Capacitor_SMD:C_0603_1608Metric" H 6350 1700 50  0001 C CNN
F 3 "~" H 6350 1700 50  0001 C CNN
	1    6350 1700
	1    0    0    -1  
$EndComp
Wire Wire Line
	5950 1500 5950 1550
Wire Wire Line
	5950 1800 5950 1850
Wire Wire Line
	6350 1800 6350 1850
Wire Wire Line
	6350 1850 5950 1850
Connection ~ 5950 1850
Wire Wire Line
	5950 1850 5950 1900
Wire Wire Line
	6350 1600 6350 1550
Wire Wire Line
	6350 1550 5950 1550
Connection ~ 5950 1550
Wire Wire Line
	5950 1550 5950 1600
$Comp
L Device:C_Small C?
U 1 1
P 5100 1700
AR Path="/5FEED2B3/604B153E" Ref="C?"  Part="1" 
AR Path="/604B153E" Ref="C10"  Part="1" 
F 0 "C10" H 5192 1746 50  0000 L CNN
F 1 "10u" H 5192 1655 50  0000 L CNN
F 2 "Capacitor_SMD:C_0805_2012Metric" H 5100 1700 50  0001 C CNN
F 3 "~" H 5100 1700 50  0001 C CNN
	1    5100 1700
	1    0    0    -1  
$EndComp
$Comp
L power:GND #PWR?
U 1 1
P 5100 1900
AR Path="/5FEED2B3/604B1544" Ref="#PWR?"  Part="1" 
AR Path="/604B1544" Ref="#PWR014"  Part="1" 
F 0 "#PWR014" H 5100 1650 50  0001 C CNN
F 1 "GND" H 5105 1727 50  0000 C CNN
F 2 "" H 5100 1900 50  0001 C CNN
F 3 "" H 5100 1900 50  0001 C CNN
	1    5100 1900
	1    0    0    -1  
$EndComp
$Comp
L Device:C_Small C?
U 1 1
P 5500 1700
AR Path="/5FEED2B3/604B154A" Ref="C?"  Part="1" 
AR Path="/604B154A" Ref="C11"  Part="1" 
F 0 "C11" H 5592 1746 50  0000 L CNN
F 1 "100n" H 5592 1655 50  0000 L CNN
F 2 "Capacitor_SMD:C_0603_1608Metric" H 5500 1700 50  0001 C CNN
F 3 "~" H 5500 1700 50  0001 C CNN
	1    5500 1700
	1    0    0    -1  
$EndComp
Wire Wire Line
	5100 1500 5100 1550
Wire Wire Line
	5100 1800 5100 1850
Wire Wire Line
	5500 1800 5500 1850
Wire Wire Line
	5500 1850 5100 1850
Connection ~ 5100 1850
Wire Wire Line
	5100 1850 5100 1900
Wire Wire Line
	5500 1600 5500 1550
Wire Wire Line
	5500 1550 5100 1550
Connection ~ 5100 1550
Wire Wire Line
	5100 1550 5100 1600
$Comp
L power:+5V #PWR?
U 1 1
P 5100 1500
AR Path="/5FEED2B3/604B6F37" Ref="#PWR?"  Part="1" 
AR Path="/604B6F37" Ref="#PWR013"  Part="1" 
F 0 "#PWR013" H 5100 1350 50  0001 C CNN
F 1 "+5V" H 5115 1673 50  0000 C CNN
F 2 "" H 5100 1500 50  0001 C CNN
F 3 "" H 5100 1500 50  0001 C CNN
	1    5100 1500
	1    0    0    -1  
$EndComp
$Comp
L Device:C_Small C?
U 1 1
P 3000 4450
AR Path="/5FEED2B3/604FD804" Ref="C?"  Part="1" 
AR Path="/604FD804" Ref="C5"  Part="1" 
F 0 "C5" H 3092 4496 50  0000 L CNN
F 1 "10u" H 3092 4405 50  0000 L CNN
F 2 "Capacitor_SMD:C_0805_2012Metric" H 3000 4450 50  0001 C CNN
F 3 "~" H 3000 4450 50  0001 C CNN
	1    3000 4450
	1    0    0    -1  
$EndComp
$Comp
L power:GND #PWR?
U 1 1
P 3000 4650
AR Path="/5FEED2B3/604FD80A" Ref="#PWR?"  Part="1" 
AR Path="/604FD80A" Ref="#PWR08"  Part="1" 
F 0 "#PWR08" H 3000 4400 50  0001 C CNN
F 1 "GND" H 3005 4477 50  0000 C CNN
F 2 "" H 3000 4650 50  0001 C CNN
F 3 "" H 3000 4650 50  0001 C CNN
	1    3000 4650
	1    0    0    -1  
$EndComp
$Comp
L Device:C_Small C?
U 1 1
P 3400 4450
AR Path="/5FEED2B3/604FD810" Ref="C?"  Part="1" 
AR Path="/604FD810" Ref="C8"  Part="1" 
F 0 "C8" H 3492 4496 50  0000 L CNN
F 1 "100n" H 3492 4405 50  0000 L CNN
F 2 "Capacitor_SMD:C_0603_1608Metric" H 3400 4450 50  0001 C CNN
F 3 "~" H 3400 4450 50  0001 C CNN
	1    3400 4450
	1    0    0    -1  
$EndComp
Wire Wire Line
	3000 4250 3000 4300
Wire Wire Line
	3000 4550 3000 4600
Wire Wire Line
	3400 4550 3400 4600
Wire Wire Line
	3400 4600 3000 4600
Connection ~ 3000 4600
Wire Wire Line
	3000 4600 3000 4650
Wire Wire Line
	3400 4350 3400 4300
Wire Wire Line
	3400 4300 3000 4300
Connection ~ 3000 4300
Wire Wire Line
	3000 4300 3000 4350
$Comp
L power:+5V #PWR?
U 1 1
P 3000 4250
AR Path="/5FEED2B3/604FD820" Ref="#PWR?"  Part="1" 
AR Path="/604FD820" Ref="#PWR07"  Part="1" 
F 0 "#PWR07" H 3000 4100 50  0001 C CNN
F 1 "+5V" H 3015 4423 50  0000 C CNN
F 2 "" H 3000 4250 50  0001 C CNN
F 3 "" H 3000 4250 50  0001 C CNN
	1    3000 4250
	1    0    0    -1  
$EndComp
Wire Wire Line
	2150 4250 2150 4300
Wire Wire Line
	2250 4350 2250 4300
Wire Wire Line
	2250 4300 2150 4300
Connection ~ 2150 4300
Wire Wire Line
	2150 4300 2150 4350
$Comp
L Device:C_Small C?
U 1 1
P 3750 4450
AR Path="/5FEED2B3/60515F2D" Ref="C?"  Part="1" 
AR Path="/60515F2D" Ref="C9"  Part="1" 
F 0 "C9" H 3842 4496 50  0000 L CNN
F 1 "100n" H 3842 4405 50  0000 L CNN
F 2 "Capacitor_SMD:C_0603_1608Metric" H 3750 4450 50  0001 C CNN
F 3 "~" H 3750 4450 50  0001 C CNN
	1    3750 4450
	1    0    0    -1  
$EndComp
Wire Wire Line
	3400 4300 3750 4300
Wire Wire Line
	3750 4300 3750 4350
Connection ~ 3400 4300
Wire Wire Line
	3750 4550 3750 4600
Wire Wire Line
	3750 4600 3400 4600
Connection ~ 3400 4600
NoConn ~ 3650 5550
$Comp
L Connector_Generic:Conn_02x03_Odd_Even J4
U 1 1
P 8250 5850
F 0 "J4" H 8300 6167 50  0000 C CNN
F 1 "ICSP" H 8300 6076 50  0000 C CNN
F 2 "Connector_PinHeader_2.00mm:PinHeader_2x03_P2.00mm_Vertical" H 8250 5850 50  0001 C CNN
F 3 "~" H 8250 5850 50  0001 C CNN
	1    8250 5850
	1    0    0    -1  
$EndComp
Text GLabel 8050 5850 0    50   Input ~ 0
D13
Text GLabel 8050 5750 0    50   Input ~ 0
D12
Text GLabel 8550 5850 2    50   Input ~ 0
D11
$Comp
L power:+5V #PWR?
U 1 1
P 8800 5650
AR Path="/5FEED2B3/6061B83C" Ref="#PWR?"  Part="1" 
AR Path="/6061B83C" Ref="#PWR028"  Part="1" 
F 0 "#PWR028" H 8800 5500 50  0001 C CNN
F 1 "+5V" H 8815 5823 50  0000 C CNN
F 2 "" H 8800 5650 50  0001 C CNN
F 3 "" H 8800 5650 50  0001 C CNN
	1    8800 5650
	1    0    0    -1  
$EndComp
Wire Wire Line
	8800 5650 8800 5750
Wire Wire Line
	8800 5750 8550 5750
$Comp
L power:GND #PWR?
U 1 1
P 8700 6100
AR Path="/5FEED2B3/606231E9" Ref="#PWR?"  Part="1" 
AR Path="/606231E9" Ref="#PWR027"  Part="1" 
F 0 "#PWR027" H 8700 5850 50  0001 C CNN
F 1 "GND" H 8705 5927 50  0000 C CNN
F 2 "" H 8700 6100 50  0001 C CNN
F 3 "" H 8700 6100 50  0001 C CNN
	1    8700 6100
	1    0    0    -1  
$EndComp
Wire Wire Line
	8700 6100 8700 5950
Wire Wire Line
	8700 5950 8550 5950
Text GLabel 8050 5950 0    50   Input ~ 0
RESET
$Comp
L Connector_Generic:Conn_01x06 J2
U 1 1
P 5000 5850
F 0 "J2" H 4950 6200 50  0000 L CNN
F 1 "Conn_MotorA" H 4750 5400 50  0000 L CNN
F 2 "Connector_PinHeader_1.00mm:PinHeader_1x06_P1.00mm_Vertical" H 5000 5850 50  0001 C CNN
F 3 "~" H 5000 5850 50  0001 C CNN
	1    5000 5850
	-1   0    0    1   
$EndComp
$Comp
L Connector_Generic:Conn_01x06 J3
U 1 1
P 5950 5850
F 0 "J3" H 5900 6200 50  0000 L CNN
F 1 "Conn_MotorB" H 5700 5400 50  0000 L CNN
F 2 "Connector_PinHeader_1.00mm:PinHeader_1x06_P1.00mm_Vertical" H 5950 5850 50  0001 C CNN
F 3 "~" H 5950 5850 50  0001 C CNN
	1    5950 5850
	-1   0    0    1   
$EndComp
Text GLabel 5200 5550 2    50   Input ~ 0
AO1
Text GLabel 5200 5650 2    50   Input ~ 0
AO2
Text GLabel 6150 5550 2    50   Input ~ 0
BO1
Text GLabel 6150 5650 2    50   Input ~ 0
BO2
Text GLabel 5200 5950 2    50   Input ~ 0
ENCA1
Text GLabel 5200 5850 2    50   Input ~ 0
ENCA2
Text GLabel 6150 5950 2    50   Input ~ 0
ENCB1
Text GLabel 6150 5850 2    50   Input ~ 0
ENCB2
$Comp
L power:GND #PWR?
U 1 1
P 5200 6050
AR Path="/5FEED2B3/60690441" Ref="#PWR?"  Part="1" 
AR Path="/60690441" Ref="#PWR015"  Part="1" 
F 0 "#PWR015" H 5200 5800 50  0001 C CNN
F 1 "GND" H 5205 5877 50  0000 C CNN
F 2 "" H 5200 6050 50  0001 C CNN
F 3 "" H 5200 6050 50  0001 C CNN
	1    5200 6050
	1    0    0    -1  
$EndComp
$Comp
L power:GND #PWR?
U 1 1
P 6150 6050
AR Path="/5FEED2B3/60690ED0" Ref="#PWR?"  Part="1" 
AR Path="/60690ED0" Ref="#PWR022"  Part="1" 
F 0 "#PWR022" H 6150 5800 50  0001 C CNN
F 1 "GND" H 6155 5877 50  0000 C CNN
F 2 "" H 6150 6050 50  0001 C CNN
F 3 "" H 6150 6050 50  0001 C CNN
	1    6150 6050
	1    0    0    -1  
$EndComp
$Comp
L power:+5V #PWR?
U 1 1
P 5550 5600
AR Path="/5FEED2B3/6069182B" Ref="#PWR?"  Part="1" 
AR Path="/6069182B" Ref="#PWR018"  Part="1" 
F 0 "#PWR018" H 5550 5450 50  0001 C CNN
F 1 "+5V" H 5565 5773 50  0000 C CNN
F 2 "" H 5550 5600 50  0001 C CNN
F 3 "" H 5550 5600 50  0001 C CNN
	1    5550 5600
	1    0    0    -1  
$EndComp
$Comp
L power:+5V #PWR?
U 1 1
P 6500 5600
AR Path="/5FEED2B3/60692496" Ref="#PWR?"  Part="1" 
AR Path="/60692496" Ref="#PWR023"  Part="1" 
F 0 "#PWR023" H 6500 5450 50  0001 C CNN
F 1 "+5V" H 6515 5773 50  0000 C CNN
F 2 "" H 6500 5600 50  0001 C CNN
F 3 "" H 6500 5600 50  0001 C CNN
	1    6500 5600
	1    0    0    -1  
$EndComp
Wire Wire Line
	6500 5600 6500 5750
Wire Wire Line
	6500 5750 6150 5750
Wire Wire Line
	5550 5600 5550 5750
Wire Wire Line
	5550 5750 5200 5750
Text GLabel 8900 3600 2    50   Input ~ 0
MUX_COM
Text GLabel 8900 3700 2    50   Input ~ 0
ENCB2
NoConn ~ 7700 2500
NoConn ~ 7700 2600
Connection ~ 9350 4100
Wire Wire Line
	9350 4100 10100 4100
Wire Wire Line
	8900 4100 9350 4100
Wire Wire Line
	9350 3400 9550 3400
$Comp
L power:GND #PWR?
U 1 1
P 2250 5550
AR Path="/5FEED2B3/60722E22" Ref="#PWR?"  Part="1" 
AR Path="/60722E22" Ref="#PWR0102"  Part="1" 
F 0 "#PWR0102" H 2250 5300 50  0001 C CNN
F 1 "GND" H 2255 5377 50  0000 C CNN
F 2 "" H 2250 5550 50  0001 C CNN
F 3 "" H 2250 5550 50  0001 C CNN
	1    2250 5550
	1    0    0    -1  
$EndComp
Wire Wire Line
	1450 1300 1700 1300
Connection ~ 1700 1300
Wire Wire Line
	1450 2450 1700 2450
Connection ~ 1700 2450
$EndSCHEMATC
